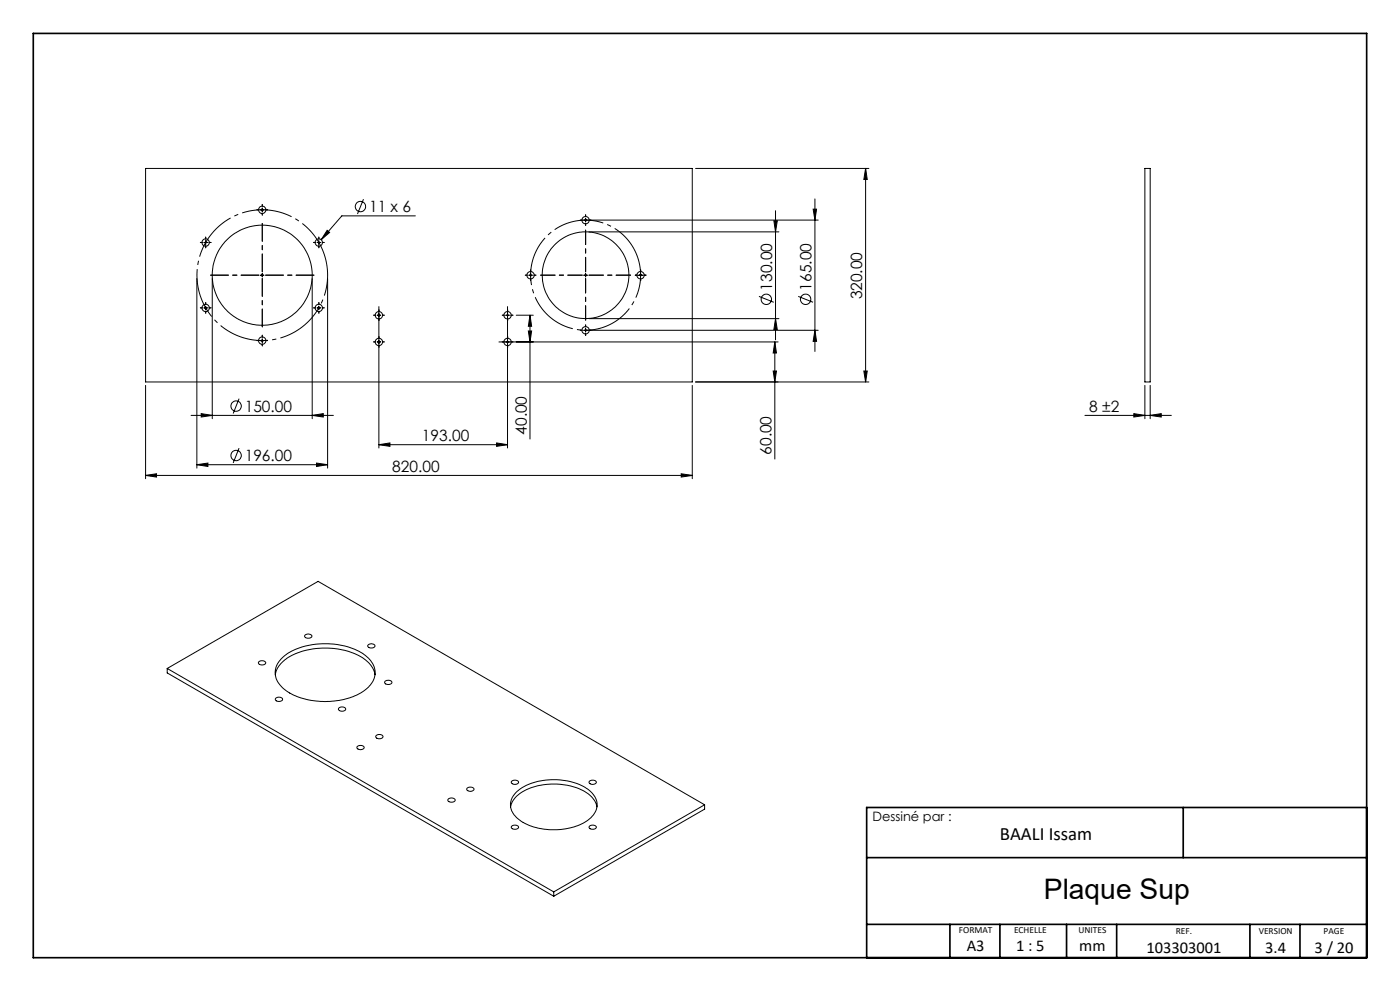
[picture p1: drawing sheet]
<svg xmlns="http://www.w3.org/2000/svg" width="420mm" height="297mm" viewBox="0 0 420 297" stroke-linecap="round" stroke-linejoin="round" font-family="sans-serif">
<g fill="none" stroke="#000" stroke-width=".3">
<path d="M43.7 50.5h164v64h-164zM109 59.7l-1.8 4.4M208.7 50.5h52M244.5 59.6v45.7M259.7 50.5l.5 3.3h-1zM259.7 50.5v64M343.5 50.5h1.6v64h-1.6zM61.2 72.7h1M61.7 72.2v1M78.2 62.9h1M78.7 62.4v1M95.1 72.7h1"/>
<path d="M95.6 72.2v1M98.1 69l.8 .7-2.6 2.2zM124.6 64.7h-22l-6.3 7.2M175.2 66h1M175.7 65.5v1M176.7 66h68.8M176.7 69.5h57M232.2 66.2h1l-.5 3.3zM232.7 63.1v38.7M243.9 62.7h1.1l-.5 3.3zM59.1 83.5v56.8M61.2 92.3h1"/>
<path d="M61.7 91.8v1M63.7 83.5v42M78.2 82.5h1M78.7 82v1M93.7 83.5v42M95.1 92.3h1M95.6 91.8v1M98.3 83.5v56.8M113.2 94.5h1M113.7 91.9v42.4M151.8 94.5h1M152.3 91.9v42.4"/>
<path d="M154.9 94.5h5.1M158.5 99.2h1l-.5 3.3zM158.7 82.5h1M159 94.5v37.1M159 94.5l.5 3.3h-1zM159.2 82v1M175.2 82.5h1M175.2 99h1M175.7 82v1M175.7 98.5v1M176.7 99h68.8M176.7 95.5h57"/>
<path d="M191.7 82.5h1M192.2 82v1M227.7 88.8l4.4 1.8M232.7 95.5l.5 3.3h-1zM239.5 88.8l4.4 1.8M244.5 99l.5 3.3h-1.1zM43.7 115.5v28M71.7 119.5l-1.7 4.4M78.2 102.1h1M78.7 101.6v1M113.2 102.5h1M149.7 102.5h83.7"/>
<path d="M207.7 115.5v28M208.7 114.5h52M232 111.2h.9l-.5 3.3zM232.4 102.5v35.1M232.4 102.5l.5 3.3h-.9zM259.2 111.2h1l-.5 3.3zM343.5 115.5v10M345.1 115.5v10M57.3 124.5h42.7M59.1 139.3l3.3-.5v1zM59.1 139.3h39.2M60.4 124l3.3 .5-3.3 .5z"/>
<path d="M71.7 134.3l-1.7 4.4M93.7 124.5l3.3-.5v1zM95 138.8l3.3 .5-3.3 .5zM113.7 133.3l3.3-.6v1.1zM113.7 133.3h38.6M149 132.7l3.3 .6-3.3 .5zM325.5 124.5h25.9M340.1 124l3.4 .5-3.4 .5zM345.1 124.5l3.3-.5v1zM43.7 142.5l3.3-.5v1zM43.7 142.5h164M204.4 142l3.3 .5-3.3 .5z"/>
<path d="M77.7 198.3a1.14 1.14 0 0 1 2 .6 1.23 1.23 0 0 1-2.2-.4zM84.8 197a20.8 20.8 0 0 1 16.4-3.8 14.2 14.2 0 0 1 10.7 5.9 5.9 5.9 0 0 1-2.3 7.6 22.6 22.6 0 0 1-19 2.6 11 11 0 0 1-7.8-6.2 5.7 5.7 0 0 1 2-6.1zM91.5 190.4a1.25 1.25 0 0 1 2.1 .4 1.23 1.23 0 0 1-2.2-.3zM110.5 193.3a1.21 1.21 0 0 1 2 .4 1.23 1.23 0 0 1-2.2-.2zM50.2 200.3v1.4l115.9 66.9M50.2 200.3l115.9 67M50.2 200.3l45.2-26.1 116 67M82.6 202.2a9.5 9.5 0 0 1 7-6.7 22.7 22.7 0 0 1 20 2.3l2.2 2.3 .7 2.1M82.8 209.2a1.24 1.24 0 0 1 2 .5 1.22 1.22 0 0 1-1.2 .5 1.22 1.22 0 0 1-1-.8zM101.7 212.2a1.19 1.19 0 0 1 2 .5 1.22 1.22 0 0 1-1.2 .5 1.22 1.22 0 0 1-1-.8zM115.5 204.2a1.2 1.2 0 0 1 2 .4 1.22 1.22 0 0 1-1.1 .6 1.22 1.22 0 0 1-1-.8zM107.2 223.7a1.23 1.23 0 0 1 2 .5 1.23 1.23 0 0 1-2.1-.3z"/>
<path d="M112.9 220.4a1.24 1.24 0 0 1 2 .5 1.21 1.21 0 0 1-1.2 .5 1.21 1.21 0 0 1-1-.8zM134.5 239.4a1.14 1.14 0 0 1 1.2-.3 1.14 1.14 0 0 1 .8 .9 1.34 1.34 0 0 1-2.2-.3zM140.1 236.2a1.22 1.22 0 0 1 2.1 .5 1.25 1.25 0 0 1-2.2-.3zM153.5 234.1a1.22 1.22 0 0 1 2 .5 1.25 1.25 0 0 1-2.1-.3zM154.9 237.4a18.5 18.5 0 0 1 16.2-3.2 10 10 0 0 1 7.9 5.9 6.3 6.3 0 0 1-4.2 6.7 19.8 19.8 0 0 1-18.9-1 5.1 5.1 0 0 1-1.5-7.9zM176.9 234.1a1.24 1.24 0 0 1 2 .5 1.24 1.24 0 0 1-2.2-.3zM153.2 241.8a8.7 8.7 0 0 1 6.6-5.9 19.6 19.6 0 0 1 17 2.3l1.7 2 .6 1.6M153.5 247.6a1.23 1.23 0 0 1 2 .4 1.23 1.23 0 0 1-2.1-.2zM176.8 247.7a1.26 1.26 0 0 1 2.1 .3 1.22 1.22 0 0 1-2.2-.2zM211.4 241.2l-45.3 26.1M211.4 241.2v1.3l-45.3 26.1M166.1 267.3v1.3"/>
<circle cx="61.7" cy="72.7" r="1.1"/>
<circle cx="78.7" cy="62.9" r="1.09"/>
<circle cx="95.6" cy="72.7" r="1.1"/>
<circle cx="108.1" cy="61.9" r="1.55"/>
<circle cx="175.7" cy="66" r="1.1"/>
<circle cx="61.7" cy="92.3" r="1.09"/>
<circle cx="78.7" cy="82.5" r="15"/>
<circle cx="95.6" cy="92.3" r="1.09"/>
<circle cx="113.7" cy="94.5" r="1.1"/>
<circle cx="152.3" cy="94.5" r="1.1"/>
<circle cx="159.2" cy="82.5" r="1.09"/>
<circle cx="175.7" cy="99" r="1.1"/>
<circle cx="175.7" cy="82.5" r="13"/>
<circle cx="192.2" cy="82.5" r="1.1"/>
<circle cx="229.9" cy="89.7" r="1.55"/>
<circle cx="241.7" cy="89.7" r="1.56"/>
<circle cx="78.7" cy="102.1" r="1.09"/>
<circle cx="113.7" cy="102.5" r="1.09"/>
<circle cx="152.3" cy="102.5" r="1.09"/>
<circle cx="70.8" cy="121.7" r="1.55"/>
<circle cx="70.8" cy="136.5" r="1.55"/>
</g>
<path d="M191.5 77.6a16.5 16.5 0 0 0-27.6-6.7 16.5 16.5 0 0 0 7.3 27.5 16.5 16.5 0 0 0 20.6-19.6l-.3-1.2" fill="none" stroke="#000" stroke-width=".3" stroke-dasharray="15.2 1.3 1.3 1.3" stroke-dashoffset="3.4" stroke-linecap="butt"/>
<path d="M97.4 76.7a19.6 19.6 0 0 0-32.8-7.9 19.6 19.6 0 0 0 8.9 32.6 19.6 19.6 0 0 0 24.3-23.5l-.4-1.2" fill="none" stroke="#000" stroke-width=".3" stroke-dasharray="15.2 1.3 1.3 1.3" stroke-dashoffset="3.2" stroke-linecap="butt"/>
<path d="M77.7 82.5h-14.5M78.7 81.5v-14.5M78.7 83.5v14.5M79.7 82.5h14.5" fill="none" stroke="#000" stroke-width=".3" stroke-dasharray="15.2 1.3 1.3 1.3" stroke-dashoffset="9.9"/>
<g fill="none" stroke="#000" stroke-width=".3" stroke-dasharray="15.2 1.3 1.3 1.3">
<path d="M60.7 72.7h-.6M61.7 71.7v-.6M61.7 73.7v.6M62.7 72.7h.6M77.7 62.9h-.6M78.7 61.9v-.6M78.7 63.9v.6M79.7 62.9h.6M94.7 72.7h-.6M95.7 71.7v-.6M95.7 73.7v.6M96.7 72.7h.6"/>
<path d="M174.7 66h-.6M175.7 65v-.6M175.7 67v.6M176.7 66h.6M60.7 92.3h-.6M61.7 91.3v-.6M61.7 93.3v.6M62.7 92.3h.6M94.7 92.3h-.6M95.7 91.3v-.6M95.7 93.3v.6M96.7 92.3h.6"/>
<path d="M112.7 94.5h-.6M113.7 93.5v-.6M113.7 95.5v.6M114.7 94.5h.6M151.3 94.5h-.6M152.3 93.5v-.6M152.3 95.5v.6M153.3 94.5h.6M158.2 82.5h-.6M159.2 81.5v-.6M159.2 83.5v.6M160.2 82.5h.6"/>
<path d="M174.7 99h-.6M175.7 98v-.6M175.7 100v.6M176.7 99h.6M191.2 82.5h-.6M192.2 81.5v-.6M192.2 83.5v.6M193.2 82.5h.6M77.7 102.1h-.6M78.7 101.1v-.6M78.7 103.1v.6M79.7 102.1h.6"/>
<path d="M112.7 102.5h-.6M113.7 101.5v-.6M113.7 103.5v.6M114.7 102.5h.6M151.3 102.5h-.6M152.3 101.5v-.6M152.3 103.5v.6M153.3 102.5h.6"/>
</g>
<path d="M174.7 82.5h-12.5M175.7 81.5v-12.5M175.7 83.5v12.5M176.7 82.5h12.5" fill="none" stroke="#000" stroke-width=".3" stroke-dasharray="15.2 1.3 1.3 1.3" stroke-dashoffset="10.9"/>
<path d="M10 10h400v277h-400zM260 257h150M355 242v15M410 242h-150v45M260 277h150M285 277v10M300 277v10M320 277v10M335 277v10M375 277v10M390 277v10" fill="none" stroke="#000" stroke-width=".5"/>
<g fill="#000">
<path d="M232.2 66.2h1l-.5 3.3zM232.7 95.5l.5 3.3h-1zM159 94.5l.5 3.3h-1zM158.5 99.2h1l-.5 3.3zM232.4 102.5l.5 3.3h-.9zM232 111.2h.9l-.5 3.3z"/>
<path d="M244.5 99l.5 3.3h-1.1zM243.9 62.7h1.1l-.5 3.3z"/>
<path d="M259.2 111.2h1l-.5 3.3zM259.7 50.5l.5 3.3h-1z"/>
<path d="M59.1 139.3l3.3-.5v1zM95 138.8l3.3 .5-3.3 .5z"/>
<path d="M43.7 142.5l3.3-.5v1zM204.4 142l3.3 .5-3.3 .5zM60.4 124l3.3 .5-3.3 .5zM93.7 124.5l3.3-.5v1zM98.1 69l-1.8 2.9 2.6-2.2zM113.7 133.3l3.3-.6v1.1zM149 132.7l3.3 .6-3.3 .5zM340.1 124l3.4 .5-3.4 .5zM345.1 124.5l3.3-.5v1z"/>
</g>
<text font-size="8.5" x="313.2" y="269.3">Plaque Sup</text>
<text font-size="5.6" x="299.9" y="251.7">BAALI Issam</text>
<g font-size="4.9">
<text x="290" y="285">A3</text>
<text x="304.8" y="285">1 : 5</text>
<text x="323.8" y="285">mm</text>
<text x="343.9" y="285.7">103303001</text>
<text x="379.6" y="285.7">3.4</text>
<text x="394.4" y="285.7">3 / 20</text>
</g>
<g font-size="4.7">
<text x="110.7" y="63.6">11 x 6</text>
<text x="231.6" y="87.1" transform="rotate(-90 231.6 87.1)">130.00</text>
<text x="243.4" y="87.1" transform="rotate(-90 243.4 87.1)">165.00</text>
<text x="258.7" y="89.8" transform="rotate(-90 258.7 89.8)">320.00</text>
<text x="73.4" y="123.4">150.00</text>
<text x="326.8" y="123.5">8 ±2</text>
<text x="158" y="130.3" transform="rotate(-90 158 130.3)">40.00</text>
<text x="126.6" y="132.2">193.00</text>
<text x="231.5" y="136.3" transform="rotate(-90 231.5 136.3)">60.00</text>
<text x="73.4" y="138.2">196.00</text>
<text x="117.7" y="141.5">820.00</text>
</g>
<text font-size="3.9" x="261.7" y="246.2">Dessiné par :</text>
<g font-size="2.8">
<text x="287.6" y="279.6">FORMAT</text>
<text x="304.2" y="279.6">ECHELLE</text>
<text x="323.5" y="279.6">UNITES</text>
<text x="352.7" y="280">REF.</text>
<text x="377.6" y="280">VERSION</text>
<text x="397.1" y="280">PAGE</text>
</g>
</svg>
